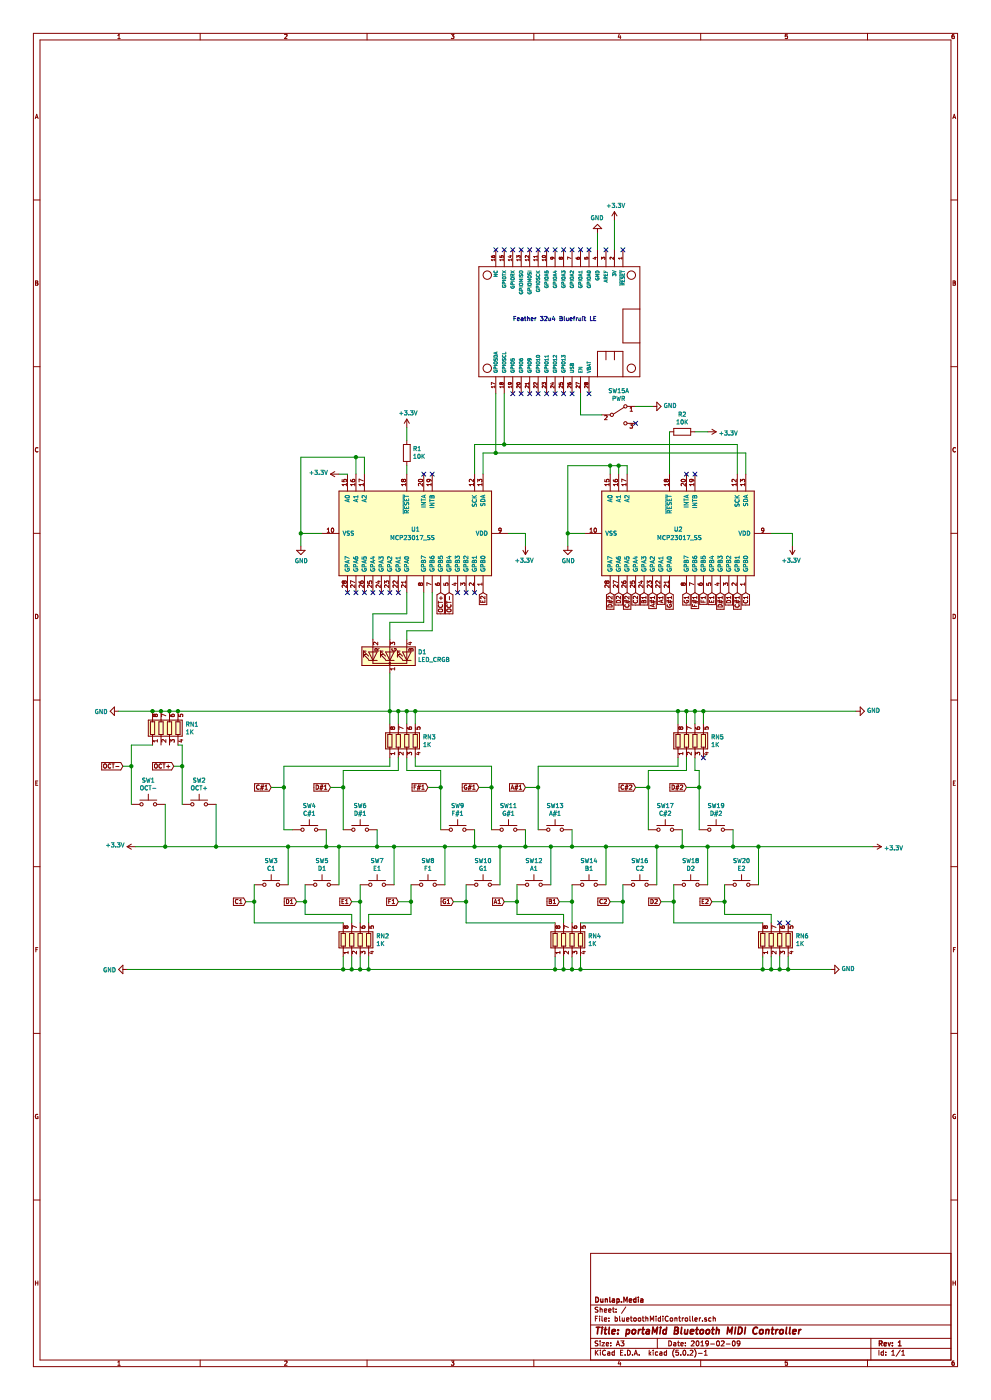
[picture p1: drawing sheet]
EESchema Schematic File Version 4
LIBS:bluetoothMidiController-cache
EELAYER 26 0
EELAYER END
$Descr A3 11693 16535 portrait
encoding utf-8
Sheet 1 1
Title "portaMid Bluetooth MIDI Controller"
Date "2019-02-09"
Rev "1"
Comp "Dunlap.Media"
Comment1 ""
Comment2 ""
Comment3 ""
Comment4 ""
$EndDescr
$Comp
L bluetoothMidiController-rescue:FEATHERWING-adafruit MS1
U 1 1
P 7550 3150
F 0 "MS1" H 7550 3150 45  0001 C CNN
F 1 "FEATHERWING" H 7550 3150 45  0001 C CNN
F 2 "adafruit:FEATHERWING" H 7550 3150 50  0001 C CNN
F 3 "" H 7550 3150 50  0001 C CNN
	1    7550 3150
	-1   0    0    1   
$EndComp
$Comp
L Switch:SW_Push SW3
U 1 1
P 3200 10450
F 0 "SW3" H 3200 10735 50  0000 C CNN
F 1 "C1" H 3200 10644 50  0000 C CNN
F 2 "Button_Switch_THT:SW_PUSH-12mm" H 3200 10650 50  0001 C CNN
F 3 "" H 3200 10650 50  0001 C CNN
	1    3200 10450
	1    0    0    -1  
$EndComp
$Comp
L Switch:SW_Push SW5
U 1 1
P 3800 10450
F 0 "SW5" H 3800 10735 50  0000 C CNN
F 1 "D1" H 3800 10644 50  0000 C CNN
F 2 "Button_Switch_THT:SW_PUSH-12mm" H 3800 10650 50  0001 C CNN
F 3 "" H 3800 10650 50  0001 C CNN
	1    3800 10450
	1    0    0    -1  
$EndComp
$Comp
L Interface_Expansion:MCP23017_SS U2
U 1 1
P 8000 6300
F 0 "U2" V 7950 6250 50  0000 L CNN
F 1 "MCP23017_SS" V 8050 6050 50  0000 L CNN
F 2 "Package_SO:SSOP-28_5.3x10.2mm_P0.65mm" H 8200 5300 50  0001 L CNN
F 3 "http://ww1.microchip.com/downloads/en/DeviceDoc/20001952C.pdf" H 8200 5200 50  0001 L CNN
	1    8000 6300
	0    1    1    0   
$EndComp
$Comp
L Switch:SW_Push SW7
U 1 1
P 4450 10450
F 0 "SW7" H 4450 10735 50  0000 C CNN
F 1 "E1" H 4450 10644 50  0000 C CNN
F 2 "Button_Switch_THT:SW_PUSH-12mm" H 4450 10650 50  0001 C CNN
F 3 "" H 4450 10650 50  0001 C CNN
	1    4450 10450
	1    0    0    -1  
$EndComp
$Comp
L Switch:SW_Push SW8
U 1 1
P 5050 10450
F 0 "SW8" H 5050 10735 50  0000 C CNN
F 1 "F1" H 5050 10644 50  0000 C CNN
F 2 "Button_Switch_THT:SW_PUSH-12mm" H 5050 10650 50  0001 C CNN
F 3 "" H 5050 10650 50  0001 C CNN
	1    5050 10450
	1    0    0    -1  
$EndComp
$Comp
L Switch:SW_Push SW10
U 1 1
P 5700 10450
F 0 "SW10" H 5700 10735 50  0000 C CNN
F 1 "G1" H 5700 10644 50  0000 C CNN
F 2 "Button_Switch_THT:SW_PUSH-12mm" H 5700 10650 50  0001 C CNN
F 3 "" H 5700 10650 50  0001 C CNN
	1    5700 10450
	1    0    0    -1  
$EndComp
$Comp
L Switch:SW_Push SW12
U 1 1
P 6300 10450
F 0 "SW12" H 6300 10735 50  0000 C CNN
F 1 "A1" H 6300 10644 50  0000 C CNN
F 2 "Button_Switch_THT:SW_PUSH-12mm" H 6300 10650 50  0001 C CNN
F 3 "" H 6300 10650 50  0001 C CNN
	1    6300 10450
	1    0    0    -1  
$EndComp
$Comp
L Switch:SW_Push SW14
U 1 1
P 6950 10450
F 0 "SW14" H 6950 10735 50  0000 C CNN
F 1 "B1" H 6950 10644 50  0000 C CNN
F 2 "Button_Switch_THT:SW_PUSH-12mm" H 6950 10650 50  0001 C CNN
F 3 "" H 6950 10650 50  0001 C CNN
	1    6950 10450
	1    0    0    -1  
$EndComp
$Comp
L Switch:SW_Push SW16
U 1 1
P 7550 10450
F 0 "SW16" H 7550 10735 50  0000 C CNN
F 1 "C2" H 7550 10644 50  0000 C CNN
F 2 "Button_Switch_THT:SW_PUSH-12mm" H 7550 10650 50  0001 C CNN
F 3 "" H 7550 10650 50  0001 C CNN
	1    7550 10450
	1    0    0    -1  
$EndComp
$Comp
L Switch:SW_Push SW18
U 1 1
P 8150 10450
F 0 "SW18" H 8150 10735 50  0000 C CNN
F 1 "D2" H 8150 10644 50  0000 C CNN
F 2 "Button_Switch_THT:SW_PUSH-12mm" H 8150 10650 50  0001 C CNN
F 3 "" H 8150 10650 50  0001 C CNN
	1    8150 10450
	1    0    0    -1  
$EndComp
$Comp
L Switch:SW_Push SW20
U 1 1
P 8750 10450
F 0 "SW20" H 8750 10735 50  0000 C CNN
F 1 "E2" H 8750 10644 50  0000 C CNN
F 2 "Button_Switch_THT:SW_PUSH-12mm" H 8750 10650 50  0001 C CNN
F 3 "" H 8750 10650 50  0001 C CNN
	1    8750 10450
	1    0    0    -1  
$EndComp
$Comp
L Switch:SW_Push SW9
U 1 1
P 5400 9800
F 0 "SW9" H 5400 10085 50  0000 C CNN
F 1 "F#1" H 5400 9994 50  0000 C CNN
F 2 "Button_Switch_THT:SW_PUSH-12mm" H 5400 10000 50  0001 C CNN
F 3 "" H 5400 10000 50  0001 C CNN
	1    5400 9800
	1    0    0    -1  
$EndComp
$Comp
L Switch:SW_Push SW11
U 1 1
P 6000 9800
F 0 "SW11" H 6000 10085 50  0000 C CNN
F 1 "G#1" H 6000 9994 50  0000 C CNN
F 2 "Button_Switch_THT:SW_PUSH-12mm" H 6000 10000 50  0001 C CNN
F 3 "" H 6000 10000 50  0001 C CNN
	1    6000 9800
	1    0    0    -1  
$EndComp
$Comp
L Switch:SW_Push SW13
U 1 1
P 6550 9800
F 0 "SW13" H 6550 10085 50  0000 C CNN
F 1 "A#1" H 6550 9994 50  0000 C CNN
F 2 "Button_Switch_THT:SW_PUSH-12mm" H 6550 10000 50  0001 C CNN
F 3 "" H 6550 10000 50  0001 C CNN
	1    6550 9800
	1    0    0    -1  
$EndComp
$Comp
L Switch:SW_Push SW4
U 1 1
P 3650 9800
F 0 "SW4" H 3650 10085 50  0000 C CNN
F 1 "C#1" H 3650 9994 50  0000 C CNN
F 2 "Button_Switch_THT:SW_PUSH-12mm" H 3650 10000 50  0001 C CNN
F 3 "" H 3650 10000 50  0001 C CNN
	1    3650 9800
	1    0    0    -1  
$EndComp
$Comp
L Switch:SW_Push SW6
U 1 1
P 4250 9800
F 0 "SW6" H 4250 10085 50  0000 C CNN
F 1 "D#1" H 4250 9994 50  0000 C CNN
F 2 "Button_Switch_THT:SW_PUSH-12mm" H 4250 10000 50  0001 C CNN
F 3 "" H 4250 10000 50  0001 C CNN
	1    4250 9800
	1    0    0    -1  
$EndComp
$Comp
L Switch:SW_Push SW17
U 1 1
P 7850 9800
F 0 "SW17" H 7850 10085 50  0000 C CNN
F 1 "C#2" H 7850 9994 50  0000 C CNN
F 2 "Button_Switch_THT:SW_PUSH-12mm" H 7850 10000 50  0001 C CNN
F 3 "" H 7850 10000 50  0001 C CNN
	1    7850 9800
	1    0    0    -1  
$EndComp
$Comp
L Switch:SW_Push SW19
U 1 1
P 8450 9800
F 0 "SW19" H 8450 10085 50  0000 C CNN
F 1 "D#2" H 8450 9994 50  0000 C CNN
F 2 "Button_Switch_THT:SW_PUSH-12mm" H 8450 10000 50  0001 C CNN
F 3 "" H 8450 10000 50  0001 C CNN
	1    8450 9800
	1    0    0    -1  
$EndComp
$Comp
L power:+3.3V #PWR016
U 1 1
P 10300 10000
F 0 "#PWR016" H 10300 9850 50  0001 C CNN
F 1 "+3.3V" V 10315 10128 50  0000 L CNN
F 2 "" H 10300 10000 50  0001 C CNN
F 3 "" H 10300 10000 50  0001 C CNN
	1    10300 10000
	0    1    1    0   
$EndComp
$Comp
L power:+3.3V #PWR03
U 1 1
P 1600 10000
F 0 "#PWR03" H 1600 9850 50  0001 C CNN
F 1 "+3.3V" V 1615 10128 50  0000 L CNN
F 2 "" H 1600 10000 50  0001 C CNN
F 3 "" H 1600 10000 50  0001 C CNN
	1    1600 10000
	0    -1   -1   0   
$EndComp
Wire Wire Line
	3850 9800 3850 10000
Connection ~ 3850 10000
Wire Wire Line
	4450 9800 4450 10000
Connection ~ 4450 10000
Wire Wire Line
	4450 10000 4000 10000
Wire Wire Line
	5600 9800 5600 10000
Connection ~ 5600 10000
Wire Wire Line
	5600 10000 5250 10000
Wire Wire Line
	6200 9800 6200 10000
Connection ~ 6200 10000
Wire Wire Line
	6750 9800 6750 10000
Connection ~ 6750 10000
Wire Wire Line
	6750 10000 6500 10000
Wire Wire Line
	8050 9800 8050 10000
Connection ~ 8050 10000
Wire Wire Line
	8050 10000 7750 10000
Wire Wire Line
	8650 9800 8650 10000
Connection ~ 8650 10000
Wire Wire Line
	8650 10000 8350 10000
Wire Wire Line
	3400 10450 3400 10000
Connection ~ 3400 10000
Wire Wire Line
	3400 10000 3850 10000
Wire Wire Line
	4000 10450 4000 10000
Connection ~ 4000 10000
Wire Wire Line
	4000 10000 3850 10000
Wire Wire Line
	4650 10450 4650 10000
Connection ~ 4650 10000
Wire Wire Line
	4650 10000 4450 10000
Wire Wire Line
	5250 10450 5250 10000
Connection ~ 5250 10000
Wire Wire Line
	5250 10000 4650 10000
Wire Wire Line
	5900 10450 5900 10000
Wire Wire Line
	5600 10000 5900 10000
Connection ~ 5900 10000
Wire Wire Line
	5900 10000 6200 10000
Wire Wire Line
	6500 10450 6500 10000
Connection ~ 6500 10000
Wire Wire Line
	6500 10000 6200 10000
Wire Wire Line
	7150 10450 7150 10000
Connection ~ 7150 10000
Wire Wire Line
	7150 10000 6750 10000
Wire Wire Line
	7750 10450 7750 10000
Connection ~ 7750 10000
Wire Wire Line
	7750 10000 7150 10000
Wire Wire Line
	8350 10450 8350 10000
Connection ~ 8350 10000
Wire Wire Line
	8350 10000 8050 10000
Wire Wire Line
	8950 10450 8950 10000
Wire Wire Line
	8950 10000 8650 10000
$Comp
L Device:R_Pack04 RN3
U 1 1
P 4800 8750
F 0 "RN3" H 4988 8796 50  0000 L CNN
F 1 "1K" H 4988 8705 50  0000 L CNN
F 2 "Resistor_SMD:R_Array_Convex_4x1206" V 5075 8750 50  0001 C CNN
F 3 "~" H 4800 8750 50  0001 C CNN
	1    4800 8750
	1    0    0    -1  
$EndComp
Wire Wire Line
	3450 9800 3350 9800
Wire Wire Line
	3350 9050 4600 9050
Wire Wire Line
	4600 9050 4600 8950
Wire Wire Line
	4050 9100 4700 9100
Wire Wire Line
	4700 9100 4700 8950
Wire Wire Line
	5200 9100 4800 9100
Wire Wire Line
	4800 9100 4800 8950
Wire Wire Line
	4900 8950 4900 9050
Wire Wire Line
	4900 9050 5800 9050
$Comp
L Device:R_Pack04 RN5
U 1 1
P 8200 8750
F 0 "RN5" H 8388 8796 50  0000 L CNN
F 1 "1K" H 8388 8705 50  0000 L CNN
F 2 "Resistor_SMD:R_Array_Convex_4x1206" V 8475 8750 50  0001 C CNN
F 3 "~" H 8200 8750 50  0001 C CNN
	1    8200 8750
	1    0    0    -1  
$EndComp
Wire Wire Line
	6350 9050 8000 9050
Wire Wire Line
	8000 9050 8000 8950
Wire Wire Line
	7650 9100 8100 9100
Wire Wire Line
	8100 9100 8100 8950
Wire Wire Line
	8250 9100 8200 9100
Wire Wire Line
	8200 9100 8200 8950
$Comp
L Device:R_Pack04 RN2
U 1 1
P 4250 11100
F 0 "RN2" H 4438 11146 50  0000 L CNN
F 1 "1K" H 4438 11055 50  0000 L CNN
F 2 "Resistor_SMD:R_Array_Convex_4x1206" V 4525 11100 50  0001 C CNN
F 3 "~" H 4250 11100 50  0001 C CNN
	1    4250 11100
	1    0    0    -1  
$EndComp
Wire Wire Line
	3000 10900 4050 10900
Wire Wire Line
	3600 10800 4150 10800
Wire Wire Line
	4150 10800 4150 10900
Wire Wire Line
	4350 10900 4350 10800
Wire Wire Line
	4350 10800 4850 10800
$Comp
L Device:R_Pack04 RN4
U 1 1
P 6750 11100
F 0 "RN4" H 6938 11146 50  0000 L CNN
F 1 "1K" H 6938 11055 50  0000 L CNN
F 2 "Resistor_SMD:R_Array_Convex_4x1206" V 7025 11100 50  0001 C CNN
F 3 "~" H 6750 11100 50  0001 C CNN
	1    6750 11100
	1    0    0    -1  
$EndComp
Wire Wire Line
	5500 10900 6550 10900
Wire Wire Line
	6100 10800 6650 10800
Wire Wire Line
	6650 10800 6650 10900
Wire Wire Line
	6850 10900 7350 10900
$Comp
L Device:R_Pack04 RN6
U 1 1
P 9200 11100
F 0 "RN6" H 9388 11146 50  0000 L CNN
F 1 "1K" H 9388 11055 50  0000 L CNN
F 2 "Resistor_SMD:R_Array_Convex_4x1206" V 9475 11100 50  0001 C CNN
F 3 "~" H 9200 11100 50  0001 C CNN
	1    9200 11100
	1    0    0    -1  
$EndComp
Wire Wire Line
	7950 10900 9000 10900
Wire Wire Line
	8550 10800 9100 10800
Wire Wire Line
	9100 10800 9100 10900
Text GLabel 8800 7000 3    50   Input ~ 0
C1
Text GLabel 8700 7000 3    50   Input ~ 0
C#1
Text GLabel 8600 7000 3    50   Input ~ 0
D1
Text GLabel 8500 7000 3    50   Input ~ 0
D#1
Text GLabel 8400 7000 3    50   Input ~ 0
E1
Text GLabel 8300 7000 3    50   Input ~ 0
F1
Text GLabel 8200 7000 3    50   Input ~ 0
F#1
Text GLabel 8100 7000 3    50   Input ~ 0
G1
Text GLabel 7900 7000 3    50   Input ~ 0
G#1
Text GLabel 7800 7000 3    50   Input ~ 0
A1
Text GLabel 7700 7000 3    50   Input ~ 0
A#1
Text GLabel 7600 7000 3    50   Input ~ 0
B1
Text GLabel 7500 7000 3    50   Input ~ 0
C2
Text GLabel 7400 7000 3    50   Input ~ 0
C#2
Text GLabel 7300 7000 3    50   Input ~ 0
D2
Text GLabel 7200 7000 3    50   Input ~ 0
D#2
$Comp
L Interface_Expansion:MCP23017_SS U1
U 1 1
P 4900 6300
F 0 "U1" V 4850 6250 50  0000 L CNN
F 1 "MCP23017_SS" V 4950 6000 50  0000 L CNN
F 2 "Package_SO:SSOP-28_5.3x10.2mm_P0.65mm" H 5100 5300 50  0001 L CNN
F 3 "http://ww1.microchip.com/downloads/en/DeviceDoc/20001952C.pdf" H 5100 5200 50  0001 L CNN
	1    4900 6300
	0    1    1    0   
$EndComp
Text GLabel 5700 7000 3    50   Input ~ 0
E2
Text GLabel 5300 7000 3    50   Input ~ 0
OCT-
Text GLabel 5200 7000 3    50   Input ~ 0
OCT+
Text GLabel 2900 10650 0    50   Input ~ 0
C1
Text GLabel 3500 10650 0    50   Input ~ 0
D1
Text GLabel 4150 10650 0    50   Input ~ 0
E1
Wire Wire Line
	3000 10450 3000 10650
Wire Wire Line
	3600 10450 3600 10650
Wire Wire Line
	4850 10450 4850 10650
Wire Wire Line
	5500 10450 5500 10650
Wire Wire Line
	3500 10650 3600 10650
Connection ~ 3600 10650
Wire Wire Line
	3600 10650 3600 10800
Wire Wire Line
	2900 10650 3000 10650
Connection ~ 3000 10650
Wire Wire Line
	3000 10650 3000 10900
Wire Wire Line
	6750 10450 6750 10650
Wire Wire Line
	7350 10450 7350 10650
Wire Wire Line
	7950 10450 7950 10650
Wire Wire Line
	8550 10450 8550 10650
Wire Wire Line
	3350 9050 3350 9300
Wire Wire Line
	5200 9100 5200 9300
Wire Wire Line
	5800 9050 5800 9300
Wire Wire Line
	6350 9050 6350 9300
Wire Wire Line
	7650 9100 7650 9300
Wire Wire Line
	8250 9100 8250 9300
Text GLabel 4700 10650 0    50   Input ~ 0
F1
Text GLabel 5350 10650 0    50   Input ~ 0
G1
Text GLabel 5950 10650 0    50   Input ~ 0
A1
Text GLabel 6600 10650 0    50   Input ~ 0
B1
Text GLabel 7200 10650 0    50   Input ~ 0
C2
Text GLabel 7800 10650 0    50   Input ~ 0
D2
Text GLabel 8400 10650 0    50   Input ~ 0
E2
Wire Wire Line
	4250 10450 4250 10650
Text GLabel 3200 9300 0    50   Input ~ 0
C#1
Text GLabel 3900 9300 0    50   Input ~ 0
D#1
Text GLabel 5050 9300 0    50   Input ~ 0
F#1
Text GLabel 5650 9300 0    50   Input ~ 0
G#1
Text GLabel 6200 9300 0    50   Input ~ 0
A#1
Text GLabel 7500 9300 0    50   Input ~ 0
C#2
Text GLabel 8100 9300 0    50   Input ~ 0
D#2
Wire Wire Line
	3200 9300 3350 9300
Connection ~ 3350 9300
Wire Wire Line
	3350 9300 3350 9800
Wire Wire Line
	3900 9300 4050 9300
Wire Wire Line
	4050 9100 4050 9300
Connection ~ 4050 9300
Wire Wire Line
	4050 9300 4050 9800
Wire Wire Line
	5050 9300 5200 9300
Connection ~ 5200 9300
Wire Wire Line
	5200 9300 5200 9800
Wire Wire Line
	5650 9300 5800 9300
Connection ~ 5800 9300
Wire Wire Line
	5800 9300 5800 9800
Wire Wire Line
	6200 9300 6350 9300
Connection ~ 6350 9300
Wire Wire Line
	6350 9300 6350 9800
Wire Wire Line
	7500 9300 7650 9300
Connection ~ 7650 9300
Wire Wire Line
	7650 9300 7650 9800
Wire Wire Line
	8100 9300 8250 9300
Connection ~ 8250 9300
Wire Wire Line
	8250 9300 8250 9800
$Comp
L Switch:SW_Push SW2
U 1 1
P 2350 9500
F 0 "SW2" H 2350 9785 50  0000 C CNN
F 1 "OCT+" H 2350 9694 50  0000 C CNN
F 2 "Button_Switch_THT:SW_PUSH_6mm" H 2350 9700 50  0001 C CNN
F 3 "" H 2350 9700 50  0001 C CNN
	1    2350 9500
	1    0    0    -1  
$EndComp
$Comp
L Switch:SW_Push SW1
U 1 1
P 1750 9500
F 0 "SW1" H 1750 9785 50  0000 C CNN
F 1 "OCT-" H 1750 9694 50  0000 C CNN
F 2 "Button_Switch_THT:SW_PUSH_6mm" H 1750 9700 50  0001 C CNN
F 3 "" H 1750 9700 50  0001 C CNN
	1    1750 9500
	1    0    0    -1  
$EndComp
Wire Wire Line
	1600 10000 1950 10000
Wire Wire Line
	2550 9500 2550 10000
Connection ~ 2550 10000
Wire Wire Line
	2550 10000 3400 10000
Wire Wire Line
	1950 9500 1950 10000
Connection ~ 1950 10000
Wire Wire Line
	1950 10000 2550 10000
Text GLabel 2050 9050 0    50   Input ~ 0
OCT+
Text GLabel 1450 9050 0    50   Input ~ 0
OCT-
Wire Wire Line
	1450 9050 1550 9050
Wire Wire Line
	1550 9050 1550 9500
Wire Wire Line
	2050 9050 2150 9050
Wire Wire Line
	2150 9050 2150 9500
$Comp
L power:GND #PWR01
U 1 1
P 1400 8400
F 0 "#PWR01" H 1400 8150 50  0001 C CNN
F 1 "GND" V 1405 8272 50  0000 R CNN
F 2 "" H 1400 8400 50  0001 C CNN
F 3 "" H 1400 8400 50  0001 C CNN
	1    1400 8400
	0    1    1    0   
$EndComp
$Comp
L power:GND #PWR015
U 1 1
P 10100 8400
F 0 "#PWR015" H 10100 8150 50  0001 C CNN
F 1 "GND" V 10105 8272 50  0000 R CNN
F 2 "" H 10100 8400 50  0001 C CNN
F 3 "" H 10100 8400 50  0001 C CNN
	1    10100 8400
	0    -1   -1   0   
$EndComp
Wire Wire Line
	4600 8550 4600 8400
Connection ~ 4600 8400
Wire Wire Line
	4700 8550 4700 8400
Connection ~ 4700 8400
Wire Wire Line
	4700 8400 4600 8400
Wire Wire Line
	4800 8550 4800 8400
Connection ~ 4800 8400
Wire Wire Line
	4800 8400 4700 8400
Wire Wire Line
	4900 8550 4900 8400
Connection ~ 4900 8400
Wire Wire Line
	4900 8400 4800 8400
Wire Wire Line
	8000 8550 8000 8400
Connection ~ 8000 8400
Wire Wire Line
	8000 8400 4900 8400
Wire Wire Line
	8100 8550 8100 8400
Connection ~ 8100 8400
Wire Wire Line
	8100 8400 8000 8400
Wire Wire Line
	8200 8550 8200 8400
Wire Wire Line
	8100 8400 8200 8400
Connection ~ 8200 8400
Wire Wire Line
	8300 8550 8300 8400
Wire Wire Line
	8200 8400 8300 8400
Connection ~ 8300 8400
Wire Wire Line
	8300 8400 10100 8400
$Comp
L power:GND #PWR02
U 1 1
P 1500 11450
F 0 "#PWR02" H 1500 11200 50  0001 C CNN
F 1 "GND" V 1505 11322 50  0000 R CNN
F 2 "" H 1500 11450 50  0001 C CNN
F 3 "" H 1500 11450 50  0001 C CNN
	1    1500 11450
	0    1    1    0   
$EndComp
$Comp
L power:GND #PWR014
U 1 1
P 9800 11450
F 0 "#PWR014" H 9800 11200 50  0001 C CNN
F 1 "GND" V 9805 11322 50  0000 R CNN
F 2 "" H 9800 11450 50  0001 C CNN
F 3 "" H 9800 11450 50  0001 C CNN
	1    9800 11450
	0    -1   -1   0   
$EndComp
Wire Wire Line
	4050 11300 4050 11450
Connection ~ 4050 11450
Wire Wire Line
	4050 11450 1500 11450
Wire Wire Line
	4150 11300 4150 11450
Wire Wire Line
	4050 11450 4150 11450
Connection ~ 4150 11450
Wire Wire Line
	4250 11300 4250 11450
Wire Wire Line
	4150 11450 4250 11450
Connection ~ 4250 11450
Wire Wire Line
	4250 11450 4350 11450
Wire Wire Line
	4350 11300 4350 11450
Connection ~ 4350 11450
Wire Wire Line
	6550 11300 6550 11450
Wire Wire Line
	4350 11450 6550 11450
Connection ~ 6550 11450
Wire Wire Line
	6550 11450 6650 11450
Wire Wire Line
	6650 11300 6650 11450
Connection ~ 6650 11450
Wire Wire Line
	6650 11450 6750 11450
Wire Wire Line
	6750 11300 6750 11450
Connection ~ 6750 11450
Wire Wire Line
	6750 11450 6850 11450
Wire Wire Line
	6850 11300 6850 11450
Connection ~ 6850 11450
Wire Wire Line
	6850 11450 9000 11450
Wire Wire Line
	9000 11300 9000 11450
Connection ~ 9000 11450
Wire Wire Line
	9000 11450 9100 11450
Wire Wire Line
	9100 11300 9100 11450
Connection ~ 9100 11450
Wire Wire Line
	9100 11450 9200 11450
Wire Wire Line
	9200 11300 9200 11450
Connection ~ 9200 11450
Wire Wire Line
	9200 11450 9300 11450
Wire Wire Line
	9300 11300 9300 11450
Connection ~ 9300 11450
Wire Wire Line
	9300 11450 9800 11450
Wire Wire Line
	4150 10650 4250 10650
Connection ~ 4250 10650
Wire Wire Line
	4250 10650 4250 10900
Wire Wire Line
	4700 10650 4850 10650
Connection ~ 4850 10650
Wire Wire Line
	4850 10650 4850 10800
Wire Wire Line
	5350 10650 5500 10650
Connection ~ 5500 10650
Wire Wire Line
	5500 10650 5500 10900
Wire Wire Line
	5950 10650 6100 10650
Wire Wire Line
	6100 10450 6100 10650
Connection ~ 6100 10650
Wire Wire Line
	6100 10650 6100 10800
Wire Wire Line
	6600 10650 6750 10650
Connection ~ 6750 10650
Wire Wire Line
	6750 10650 6750 10900
Wire Wire Line
	7200 10650 7350 10650
Connection ~ 7350 10650
Wire Wire Line
	7350 10650 7350 10900
Wire Wire Line
	7800 10650 7950 10650
Connection ~ 7950 10650
Wire Wire Line
	7950 10650 7950 10900
Wire Wire Line
	8400 10650 8550 10650
Connection ~ 8550 10650
Wire Wire Line
	8550 10650 8550 10800
Wire Wire Line
	5600 5600 5600 5250
Wire Wire Line
	5600 5250 5950 5250
Wire Wire Line
	5950 5250 5950 4650
Wire Wire Line
	5700 5600 5700 5350
Wire Wire Line
	5700 5350 5850 5350
Wire Wire Line
	5850 5350 5850 4650
Wire Wire Line
	8700 5600 8700 5250
Wire Wire Line
	8700 5250 5950 5250
Connection ~ 5950 5250
Wire Wire Line
	8800 5600 8800 5350
Wire Wire Line
	8800 5350 5850 5350
Connection ~ 5850 5350
Wire Wire Line
	6700 6300 6900 6300
$Comp
L power:GND #PWR08
U 1 1
P 6700 6450
F 0 "#PWR08" H 6700 6200 50  0001 C CNN
F 1 "GND" H 6705 6277 50  0000 C CNN
F 2 "" H 6700 6450 50  0001 C CNN
F 3 "" H 6700 6450 50  0001 C CNN
	1    6700 6450
	1    0    0    -1  
$EndComp
Wire Wire Line
	6700 6450 6700 6300
Connection ~ 6700 6300
Wire Wire Line
	6700 5500 7200 5500
Wire Wire Line
	7200 5500 7200 5600
Wire Wire Line
	6700 5500 6700 6300
Wire Wire Line
	7200 5500 7300 5500
Wire Wire Line
	7300 5500 7300 5600
Connection ~ 7200 5500
Wire Wire Line
	7300 5500 7400 5500
Wire Wire Line
	7400 5500 7400 5600
Connection ~ 7300 5500
$Comp
L power:GND #PWR04
U 1 1
P 3550 6450
F 0 "#PWR04" H 3550 6200 50  0001 C CNN
F 1 "GND" H 3555 6277 50  0000 C CNN
F 2 "" H 3550 6450 50  0001 C CNN
F 3 "" H 3550 6450 50  0001 C CNN
	1    3550 6450
	1    0    0    -1  
$EndComp
$Comp
L power:+3.3V #PWR07
U 1 1
P 6200 6450
F 0 "#PWR07" H 6200 6300 50  0001 C CNN
F 1 "+3.3V" H 6215 6623 50  0000 C CNN
F 2 "" H 6200 6450 50  0001 C CNN
F 3 "" H 6200 6450 50  0001 C CNN
	1    6200 6450
	-1   0    0    1   
$EndComp
Wire Wire Line
	3800 6300 3550 6300
Wire Wire Line
	3550 6300 3550 6450
Wire Wire Line
	4300 5600 4300 5400
Wire Wire Line
	4300 5400 4200 5400
Connection ~ 3550 6300
Wire Wire Line
	4200 5600 4200 5400
Wire Wire Line
	4200 5400 3550 5400
$Comp
L power:+3.3V #PWR05
U 1 1
P 4000 5600
F 0 "#PWR05" H 4000 5450 50  0001 C CNN
F 1 "+3.3V" V 4015 5728 50  0000 L CNN
F 2 "" H 4000 5600 50  0001 C CNN
F 3 "" H 4000 5600 50  0001 C CNN
	1    4000 5600
	0    -1   -1   0   
$EndComp
Wire Wire Line
	4100 5600 4000 5600
Wire Wire Line
	3550 5400 3550 6300
Connection ~ 4200 5400
$Comp
L power:+3.3V #PWR013
U 1 1
P 9350 6450
F 0 "#PWR013" H 9350 6300 50  0001 C CNN
F 1 "+3.3V" H 9365 6623 50  0000 C CNN
F 2 "" H 9350 6450 50  0001 C CNN
F 3 "" H 9350 6450 50  0001 C CNN
	1    9350 6450
	-1   0    0    1   
$EndComp
Wire Wire Line
	9350 6450 9350 6300
Wire Wire Line
	9350 6300 9100 6300
Wire Wire Line
	6200 6450 6200 6300
Wire Wire Line
	6200 6300 6000 6300
$Comp
L Device:LED_CRGB D1
U 1 1
P 4600 7750
F 0 "D1" V 4646 7420 50  0000 R CNN
F 1 "LED_CRGB" V 4555 7420 50  0000 R CNN
F 2 "LED_THT:LED_D5.0mm-4_RGB" H 4600 7700 50  0001 C CNN
F 3 "~" H 4600 7700 50  0001 C CNN
	1    4600 7750
	0    -1   -1   0   
$EndComp
Wire Wire Line
	4600 7950 4600 8400
Wire Wire Line
	4800 7550 4800 7450
Wire Wire Line
	4800 7450 5100 7450
Wire Wire Line
	5100 7450 5100 7000
Wire Wire Line
	4600 7550 4600 7350
Wire Wire Line
	4600 7350 5000 7350
Wire Wire Line
	5000 7350 5000 7000
Wire Wire Line
	4400 7550 4400 7250
Wire Wire Line
	4400 7250 4800 7250
Wire Wire Line
	4800 7250 4800 7000
NoConn ~ 4700 7000
NoConn ~ 4600 7000
NoConn ~ 4500 7000
NoConn ~ 4400 7000
NoConn ~ 4300 7000
NoConn ~ 4200 7000
NoConn ~ 4100 7000
$Comp
L Switch:SW_DPDT_x2 SW15
U 1 1
P 7300 4900
F 0 "SW15" H 7300 5185 50  0000 C CNN
F 1 "PWR" H 7300 5094 50  0000 C CNN
F 2 "bluetoothMidiController:SW_SMD_DPDT_JS202011SCQN" H 7300 4900 50  0001 C CNN
F 3 "" H 7300 4900 50  0001 C CNN
	1    7300 4900
	1    0    0    -1  
$EndComp
Wire Wire Line
	6850 4650 6850 4900
Wire Wire Line
	6850 4900 7100 4900
$Comp
L power:GND #PWR011
U 1 1
P 7700 4800
F 0 "#PWR011" H 7700 4550 50  0001 C CNN
F 1 "GND" V 7705 4672 50  0000 R CNN
F 2 "" H 7700 4800 50  0001 C CNN
F 3 "" H 7700 4800 50  0001 C CNN
	1    7700 4800
	0    -1   -1   0   
$EndComp
Wire Wire Line
	7500 4800 7700 4800
NoConn ~ 7500 5000
$Comp
L power:GND #PWR09
U 1 1
P 7050 2750
F 0 "#PWR09" H 7050 2500 50  0001 C CNN
F 1 "GND" H 7055 2577 50  0000 C CNN
F 2 "" H 7050 2750 50  0001 C CNN
F 3 "" H 7050 2750 50  0001 C CNN
	1    7050 2750
	-1   0    0    1   
$EndComp
$Comp
L power:+3.3V #PWR010
U 1 1
P 7250 2600
F 0 "#PWR010" H 7250 2450 50  0001 C CNN
F 1 "+3.3V" H 7265 2773 50  0000 C CNN
F 2 "" H 7250 2600 50  0001 C CNN
F 3 "" H 7250 2600 50  0001 C CNN
	1    7250 2600
	1    0    0    -1  
$EndComp
Wire Wire Line
	7250 2950 7250 2600
Wire Wire Line
	7050 2950 7050 2750
NoConn ~ 6950 4650
NoConn ~ 6750 4650
NoConn ~ 6650 4650
NoConn ~ 6550 4650
NoConn ~ 6450 4650
NoConn ~ 6350 4650
NoConn ~ 6250 4650
NoConn ~ 6150 4650
NoConn ~ 6050 4650
NoConn ~ 5850 2950
NoConn ~ 5950 2950
NoConn ~ 6050 2950
NoConn ~ 6150 2950
NoConn ~ 6250 2950
NoConn ~ 6350 2950
NoConn ~ 6450 2950
NoConn ~ 6550 2950
NoConn ~ 6650 2950
NoConn ~ 6750 2950
NoConn ~ 6850 2950
NoConn ~ 6950 2950
NoConn ~ 7150 2950
NoConn ~ 7350 2950
$Comp
L Device:R R1
U 1 1
P 4800 5350
F 0 "R1" H 4730 5304 50  0000 R CNN
F 1 "10K" H 4730 5395 50  0000 R CNN
F 2 "Resistor_THT:R_Axial_DIN0207_L6.3mm_D2.5mm_P10.16mm_Horizontal" V 4730 5350 50  0001 C CNN
F 3 "~" H 4800 5350 50  0001 C CNN
	1    4800 5350
	-1   0    0    1   
$EndComp
$Comp
L Device:R R2
U 1 1
P 8050 5100
F 0 "R2" V 7843 5100 50  0000 C CNN
F 1 "10K" V 7934 5100 50  0000 C CNN
F 2 "Resistor_THT:R_Axial_DIN0207_L6.3mm_D2.5mm_P10.16mm_Horizontal" V 7980 5100 50  0001 C CNN
F 3 "~" H 8050 5100 50  0001 C CNN
	1    8050 5100
	0    1    1    0   
$EndComp
$Comp
L power:+3.3V #PWR012
U 1 1
P 8350 5100
F 0 "#PWR012" H 8350 4950 50  0001 C CNN
F 1 "+3.3V" V 8365 5228 50  0000 L CNN
F 2 "" H 8350 5100 50  0001 C CNN
F 3 "" H 8350 5100 50  0001 C CNN
	1    8350 5100
	0    1    1    0   
$EndComp
$Comp
L power:+3.3V #PWR06
U 1 1
P 4800 5050
F 0 "#PWR06" H 4800 4900 50  0001 C CNN
F 1 "+3.3V" H 4815 5223 50  0000 C CNN
F 2 "" H 4800 5050 50  0001 C CNN
F 3 "" H 4800 5050 50  0001 C CNN
	1    4800 5050
	1    0    0    -1  
$EndComp
Wire Wire Line
	7900 5600 7900 5100
Wire Wire Line
	8200 5100 8350 5100
Wire Wire Line
	4800 5600 4800 5500
Wire Wire Line
	4800 5200 4800 5050
Text Notes 6050 3800 0    50   ~ 0
Feather 32u4 Bluefruit LE
NoConn ~ 8200 5600
NoConn ~ 8100 5600
NoConn ~ 5100 5600
NoConn ~ 5000 5600
NoConn ~ 5400 7000
NoConn ~ 5500 7000
NoConn ~ 5600 7000
Wire Wire Line
	8950 10000 10300 10000
Connection ~ 8950 10000
NoConn ~ 8300 8950
$Comp
L Device:R_Pack04 RN1
U 1 1
P 2000 8600
F 0 "RN1" H 2188 8646 50  0000 L CNN
F 1 "1K" H 2188 8555 50  0000 L CNN
F 2 "Resistor_SMD:R_Array_Convex_4x1206" V 2275 8600 50  0001 C CNN
F 3 "~" H 2000 8600 50  0001 C CNN
	1    2000 8600
	1    0    0    -1  
$EndComp
Wire Wire Line
	4600 8400 2100 8400
Connection ~ 1900 8400
Wire Wire Line
	1900 8400 1800 8400
Connection ~ 2000 8400
Wire Wire Line
	2000 8400 1900 8400
Connection ~ 2100 8400
Wire Wire Line
	2100 8400 2000 8400
Wire Wire Line
	1400 8400 1800 8400
Connection ~ 1800 8400
Wire Wire Line
	1800 8800 1550 8800
Wire Wire Line
	1550 8800 1550 9050
Connection ~ 1550 9050
Wire Wire Line
	2100 8800 2150 8800
Wire Wire Line
	2150 8800 2150 9050
Connection ~ 2150 9050
NoConn ~ 9200 10900
NoConn ~ 9300 10900
$EndSCHEMATC
